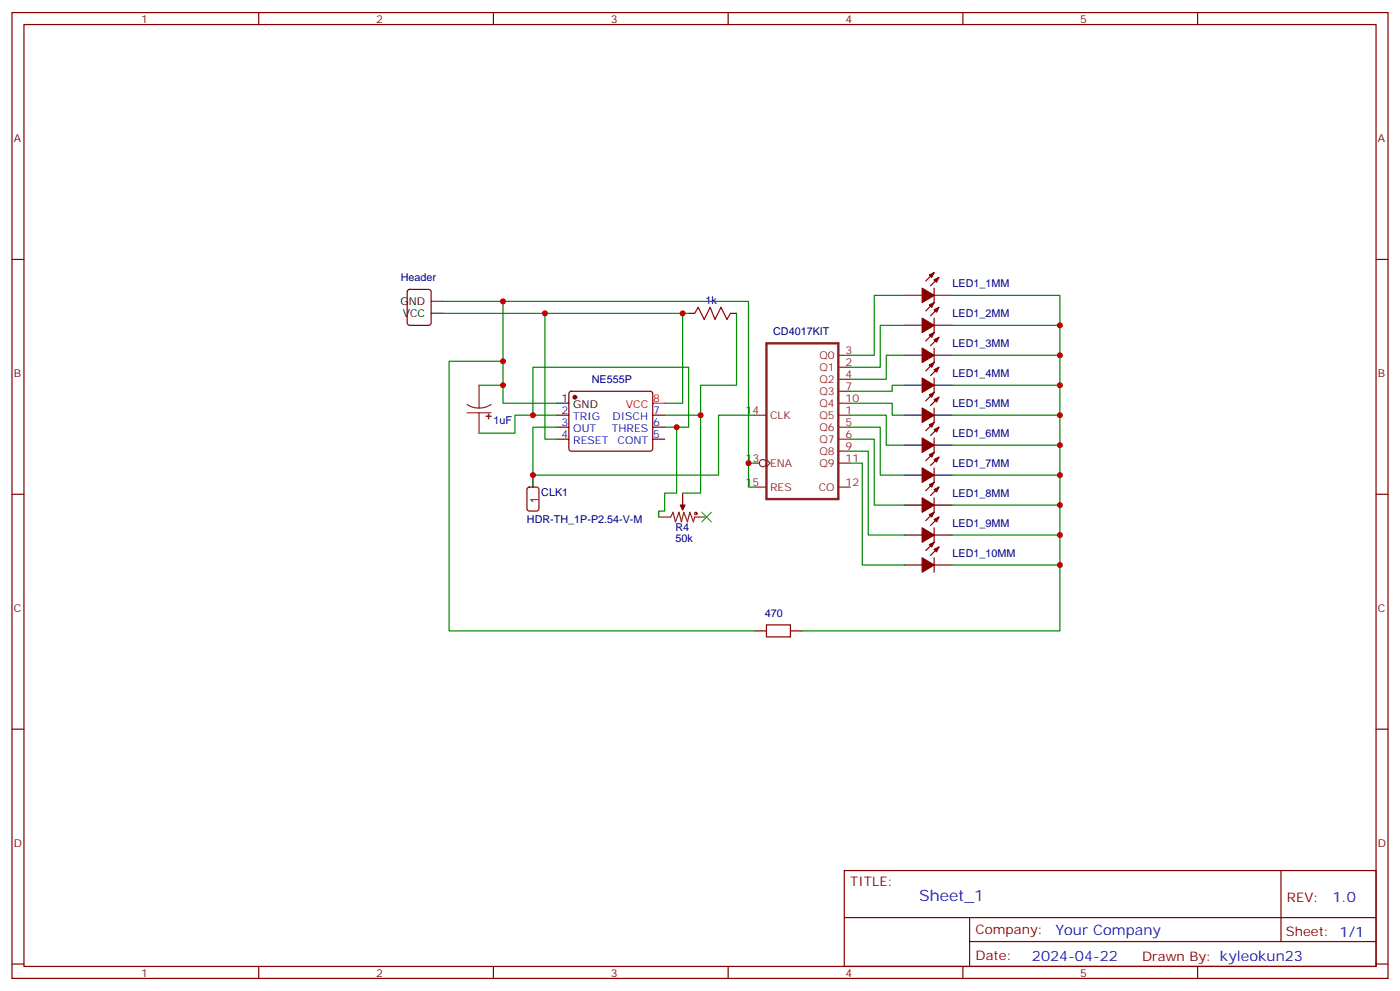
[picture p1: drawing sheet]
<svg xmlns="http://www.w3.org/2000/svg" width="412mm" height="292mm" viewBox="0 0 412 292" stroke-linecap="round" stroke-linejoin="round" font-family="sans-serif">
<g fill="none" stroke="#870000" stroke-width=".35">
<path d="M3.5 3.7h405.4v284.3h-405.4zM7.1 7.2h398.2v277.3h-398.2zM76.2 3.7v3.5M145.3 3.7v3.5M214.5 3.7v3.5M283.6 3.7v3.5M352.8 3.7v3.5M3.5 76.4h3.6M405.3 76.4h3.6M120.2 85.4l.4-.2h5.7l.6 .4 .1 9.5-.5 .6-5.9 .1-.6-.5-.1-9.4zM202.8 92.3h1.8M215.2 92.3h1.8"/>
<path d="M275.2 84.8v4.3l-2.5 2.4M275.2 93.7v4.2l-2.5 2.5M275.2 80.3l-2.5 2.4M276.6 81.7l-2.5 2.4M276.6 90.5l-2.5 2.5M276.6 99.3l-2.5 2.5M167.8 115.4l.5-.2h23.3l.5 .2 .2 .5-.1 16.5-.6 .4h-23.6l-.4-.7v-16.2zM275.2 102.5v4.2l-2.5 2.5M275.2 111.3v4.2l-2.5 2.5M276.6 116.9l-2.5 2.5M276.6 108.1l-2.5 2.5M164 122.2h3.6"/>
<path d="M164 125.8h3.6M164 129.3h3.6M192.3 122.2h3.5M192.3 125.8h3.5M192.3 129.3h3.5M275.2 120.1v4.3l-2.5 2.4M275.2 128.9v4.3l-2.5 2.4M275.2 137.8v4.2l-2.5 2.5M276.6 125.8l-2.5 2.4M276.6 134.6l-2.5 2.5M3.5 145.5h3.6M201.1 145.2v3.5"/>
<path d="M275.2 146.6v4.2l-2.5 2.5M275.2 155.4v4.2l-2.5 2.5M276.6 143.4l-2.5 2.5M276.6 152.2l-2.5 2.5M405.3 145.5h3.6M275.2 164.2v4.3M276.6 161l-2.5 2.5M222.2 185.7h3.6M232.8 185.7h3.6M3.5 214.7h3.6M405.3 214.7h3.6M248.7 256.3h156.6v28.2h-156.6z"/>
<path d="M377.3 256.3v20.9M248.7 270.1h156.5M285.6 277.2h119.6M285.6 270.1v14.2M3.5 283.8h3.6M76.2 284.5v3.5M145.3 284.5v3.5M214.5 284.5v3.5M283.6 284.5v3.5M352.8 284.5v3.5M405.3 283.8h3.6"/>
</g>
<g fill="#870000" stroke="#870000" stroke-width=".35">
<path d="M273.8 116.2l1.4-.7-.7 1.4z"/>
<path d="M275.2 117.7l1.4-.8-.7 1.5z"/>
<path d="M271.6 120.1l3.6 2.1-3.6 2.2z"/>
<path d="M200.4 148.7h1.4l-.7 1.4z"/>
<path d="M273.8 81l1.4-.7-.7 1.4z"/>
<path d="M275.2 82.4l1.4-.7-.7 1.4z"/>
<path d="M271.6 84.8l3.6 2.2-3.6 2.1z"/>
<path d="M273.8 89.8l1.4-.7-.7 1.4z"/>
<path d="M275.2 91.2l1.4-.7-.7 1.4z"/>
<path d="M271.6 93.7l3.6 2.1-3.6 2.1z"/>
<path d="M273.8 98.6l1.4-.7-.7 1.4z"/>
<path d="M275.2 100l1.4-.7-.7 1.4z"/>
<path d="M271.6 102.5l3.6 2.1-3.6 2.1z"/>
<path d="M273.8 107.4l1.4-.7-.7 1.4z"/>
<path d="M275.2 108.8l1.4-.7-.7 1.4z"/>
<path d="M271.6 111.3l3.6 2.1-3.6 2.1z"/>
<path d="M273.8 125.1l1.4-.7-.7 1.4z"/>
<path d="M275.2 126.5l1.4-.7-.7 1.4z"/>
<path d="M271.6 128.9l3.6 2.2-3.6 2.1z"/>
<path d="M273.8 133.9l1.4-.7-.7 1.4z"/>
<path d="M275.2 135.3l1.4-.7-.7 1.4z"/>
<path d="M271.6 137.8l3.6 2.1-3.6 2.1z"/>
<path d="M273.8 142.7l1.4-.7-.7 1.4z"/>
<path d="M275.2 144.1l1.4-.7-.7 1.4z"/>
<path d="M271.6 146.6l3.6 2.1-3.6 2.1z"/>
<path d="M273.8 151.5l1.4-.7-.7 1.4z"/>
<path d="M275.2 152.9l1.4-.7-.7 1.4z"/>
<path d="M271.6 155.4l3.6 2.1-3.6 2.1z"/>
<path d="M273.8 160.3l1.4-.7-.7 1.4z"/>
<path d="M275.2 161.7l1.4-.7-.7 1.5z"/>
<path d="M271.6 164.2l3.6 2.1-3.6 2.2z"/>
<circle cx="169.3" cy="116.9" r=".53"/>
</g>
<g fill="none" stroke="#000" stroke-width=".35">
<path d="M127 88.7h3.5M127 92.3h3.5M266.3 87h5.3M266.3 95.8h5.3M275.2 87h5.3M275.2 95.8h5.3M164 118.7h3.6M266.3 104.6h5.3M266.3 113.4h5.3M275.2 104.6h5.3M275.2 113.4h5.3M157 139.9v3.5"/>
<path d="M266.3 122.2h5.3M266.3 131.1h5.3M266.3 139.9h5.3M275.2 122.2h5.3M275.2 131.1h5.3M275.2 139.9h5.3M266.3 148.7h5.3M266.3 157.5h5.3M275.2 148.7h5.3M275.2 157.5h5.3M266.3 166.3h5.3M275.2 166.3h5.3"/>
</g>
<g fill="none" stroke="#a10000" stroke-width=".35">
<path d="M204.6 92.3l1.1-1.8 1.7 3.5 1.8-3.5 1.4 3.5 1.8-3.5 1.7 3.5 1.1-1.7M225.8 184h7v3.5h-7z"/>
<circle cx="205" cy="151.2" r=".35"/>
</g>
<path d="M192.3 118.7h3.5" fill="none" stroke="#f00" stroke-width=".35"/>
<g fill="none" stroke="#8c2424" stroke-width=".35">
<path d="M137.6 119.1l1.7 .8 1.8 .2M141.1 113.4v6.7M144.6 119.1l-1.6 .8-1.9 .2M246.9 108.1h3.6M246.9 104.6h3.6M246.9 111.7h3.6M246.9 115.2h3.6M246.9 118.7h3.6M137.6 121.5h7M141.1 121.5v6M222.2 122.2h3.6M222.2 136.3h1.5"/>
<path d="M225.8 135.3l1 1-1 1.1M246.9 122.2h3.6M246.9 125.8h3.6M246.9 129.3h3.6M246.9 132.8h3.6M246.9 136.3h3.6M194 152.2h3.6l.7-1.4 .7 2.8 1-2.8 .7 2.8 .7-2.8 1.1 2.8 .7-2.8 1.1 2.8 .3-1.4h3.5M201.1 148.7v1.4M222.2 143.4h3.6M246.9 143.4h3.6"/>
<circle cx="224.7" cy="136.3" r="1.06"/>
</g>
<g fill="#8c2424" stroke="#8c2424" stroke-width=".35">
<path d="M143.2 122.6h1.4z"/>
<path d="M143.9 121.9v1.4z"/>
</g>
<path d="M225.8 101.1h21.1v45.8h-21.1z" fill="none" stroke="#8c2424" stroke-width=".71"/>
<g fill="none" stroke="#008700" stroke-width=".35">
<path d="M130.5 88.7h17.7v24.7h-7.1M130.5 92.3h72.3M148.2 88.7h72.3v47.6h1.7M160.5 92.3v37h3.5M201.1 92.3v26.4h-5.3M217 92.3v21.1h-10.6v8.8h-10.6M266.3 87h-8.8v17.6h-7M266.3 95.8h-7v12.3h-8.8M280.5 87h31.7v79.3h-31.7M280.5 95.8h31.7M148.2 113.4v5.3h15.8M148.2 106.4h-15.9v79.3h89.9"/>
<path d="M250.5 118.7h12.3v3.5h3.5M266.3 104.6h-5.2v7.1h-10.6M266.3 113.4h-3.5v1.8h-12.3M280.5 113.4h31.7M280.5 104.6h31.7M157 122.2v-14.1h45.8v17.7h-7M164 122.2h-12.3v5.3h-10.6M199.3 125.8v19.4h-3.5v5.3h-1.8v1.7M206.4 122.2v23h-5.3M220.5 136.3v7.1h1.7M222.2 122.2h-10.5v17.7h-54.7v-14.1h7M250.5 122.2h10.6v8.9h5.2"/>
<path d="M250.5 125.8h8.8v14.1h7M250.5 129.3h7v19.4h8.8M250.5 132.8h5.3v24.7h10.5M250.5 136.3h3.5v30h12.3M280.5 139.9h31.7M280.5 131.1h31.7M280.5 122.2h31.7M280.5 157.5h31.7M280.5 148.7h31.7M312.2 166.3v19.4h-75.8"/>
</g>
<path d="M155.5 143.6l.4-.2h2.1l.7 .4v6l-.4 .6-2.4 .1-.6-.5-.1-5.9z" fill="none" stroke="#900" stroke-width=".35"/>
<path d="M206.7 150.8l2.8 2.8M209.5 150.8l-2.8 2.8" fill="none" stroke="#3c3" stroke-width=".35"/>
<g fill="#c00">
<circle cx="312.2" cy="157.5" r=".88"/>
<circle cx="312.2" cy="148.7" r=".88"/>
<circle cx="312.2" cy="139.9" r=".88"/>
<circle cx="312.2" cy="131.1" r=".88"/>
<circle cx="312.2" cy="122.2" r=".88"/>
<circle cx="312.2" cy="113.4" r=".88"/>
<circle cx="312.2" cy="104.6" r=".88"/>
<circle cx="312.2" cy="95.8" r=".88"/>
<circle cx="206.4" cy="122.2" r=".88"/>
<circle cx="148.2" cy="113.4" r=".88"/>
<circle cx="157" cy="122.2" r=".88"/>
<circle cx="160.5" cy="92.3" r=".88"/>
<circle cx="312.2" cy="166.3" r=".88"/>
<circle cx="148.2" cy="106.4" r=".88"/>
<circle cx="148.2" cy="88.7" r=".88"/>
<circle cx="220.5" cy="136.3" r=".88"/>
<circle cx="199.3" cy="125.8" r=".88"/>
<circle cx="157" cy="139.9" r=".88"/>
<circle cx="201.1" cy="92.3" r=".88"/>
</g>
<text font-size="4.6" fill="#00f" x="270.8" y="265.3">Sheet_1</text>
<g font-size="4.2" fill="#00f">
<text x="392.5" y="265.6">1.0</text>
<text x="310.9" y="275.1">Your Company</text>
<text x="304" y="282.9">2024-04-22</text>
</g>
<g font-size="3.9" fill="#800">
<text x="250.5" y="260.9">TITLE:</text>
<text x="379.1" y="265.6">REV:</text>
<text x="287.4" y="275.1">Company:</text>
<text x="378.7" y="275.7">Sheet: 1/1</text>
<text x="287.4" y="282.8">Date:</text>
<text x="336.4" y="282.8">Drawn By: kyleokun23</text>
</g>
<g font-size="3.2" fill="#800">
<text x="41.6" y="6.7">1</text>
<text x="110.8" y="6.7">2</text>
<text x="179.9" y="6.7">3</text>
<text x="249.1" y="6.7">4</text>
<text x="318.2" y="6.7">5</text>
<text x="4.1" y="41.8">A</text>
<text x="405.9" y="41.8">A</text>
<text x="4.1" y="110.9">B</text>
<text x="405.9" y="110.9">B</text>
<text x="4.1" y="180.1">C</text>
<text x="405.9" y="180.1">C</text>
<text x="4.1" y="249.2">D</text>
<text x="405.9" y="249.2">D</text>
<text x="41.6" y="287.5">1</text>
<text x="110.8" y="287.5">2</text>
<text x="179.9" y="287.5">3</text>
<text x="249.1" y="287.5">4</text>
<text x="318.2" y="287.5">5</text>
</g>
<g font-size="3.2" fill="#000080">
<text x="118" y="82.8">Header</text>
<text x="207.8" y="89.4">1k</text>
<text x="280.6" y="84.6">LED1_1MM</text>
<text x="280.6" y="93.4">LED1_2MM</text>
<text x="227.8" y="98.6">CD4017KIT</text>
<text x="280.6" y="102.2">LED1_3MM</text>
<text x="174.3" y="112.8">NE555P</text>
<text x="280.6" y="111">LED1_4MM</text>
<text x="280.6" y="119.9">LED1_5MM</text>
<text x="145.3" y="124.8">1uF</text>
<text x="280.6" y="128.7">LED1_6MM</text>
<text x="280.6" y="137.5">LED1_7MM</text>
<text x="159.5" y="145.9">CLK1</text>
<text x="280.6" y="146.3">LED1_8MM</text>
<text x="155.2" y="154">HDR-TH_1P-P2.54-V-M</text>
<text x="280.6" y="155.1">LED1_9MM</text>
<text x="199" y="159.6">50k</text>
<text x="199" y="156.5">R4</text>
<text x="280.6" y="164">LED1_10MM</text>
<text x="225.3" y="181.6">470</text>
</g>
<g font-size="3.2">
<text x="118" y="89.8">GND</text>
<text x="118.6" y="93.3">VCC</text>
<text x="165.4" y="118.4">1</text>
<text x="168.9" y="120.1">GND</text>
<text x="158.6" y="148" transform="rotate(-90 158.6 148)">1</text>
</g>
<g font-size="3.2" fill="#8d2323">
<text x="241.4" y="105.7">Q0</text>
<text x="249.1" y="107.8">2</text>
<text x="249.1" y="104.2">3</text>
<text x="241.4" y="109.2">Q1</text>
<text x="241.4" y="112.7">Q2</text>
<text x="249.1" y="111.3">4</text>
<text x="241.4" y="116.2">Q3</text>
<text x="241.4" y="119.8">Q4</text>
<text x="249.1" y="114.8">7</text>
<text x="249.1" y="118.4">10</text>
<text x="219.6" y="121.9">14</text>
<text x="226.8" y="123.3">CLK</text>
<text x="241.4" y="123.3">Q5</text>
<text x="249.1" y="121.9">1</text>
<text x="249.1" y="125.4">5</text>
<text x="241.4" y="126.8">Q6</text>
<text x="241.4" y="130.4">Q7</text>
<text x="249.1" y="128.9">6</text>
<text x="219.6" y="136">13</text>
<text x="226.8" y="137.4">ENA</text>
<text x="241.4" y="133.9">Q8</text>
<text x="241.4" y="137.4">Q9</text>
<text x="249.1" y="132.5">9</text>
<text x="249.1" y="136">11</text>
<text x="219.6" y="143.1">15</text>
<text x="249.1" y="143.1">12</text>
<text x="226.8" y="144.5">RES</text>
<text x="241.2" y="144.5">CO</text>
</g>
<g font-size="3.2" fill="#f00">
<text x="192.4" y="118.4">8</text>
<text x="184.4" y="120.1">VCC</text>
</g>
<g font-size="3.2" fill="#00f">
<text x="165.4" y="121.9">2</text>
<text x="165.4" y="125.4">3</text>
<text x="168.9" y="123.6">TRIG</text>
<text x="180.4" y="123.6">DISCH</text>
<text x="192.4" y="125.4">6</text>
<text x="192.4" y="121.9">7</text>
<text x="165.4" y="128.9">4</text>
<text x="168.9" y="127.2">OUT</text>
<text x="168.9" y="130.7">RESET</text>
<text x="180.2" y="127.2">THRES</text>
<text x="181.9" y="130.7">CONT</text>
<text x="192.4" y="128.9">5</text>
</g>
</svg>
